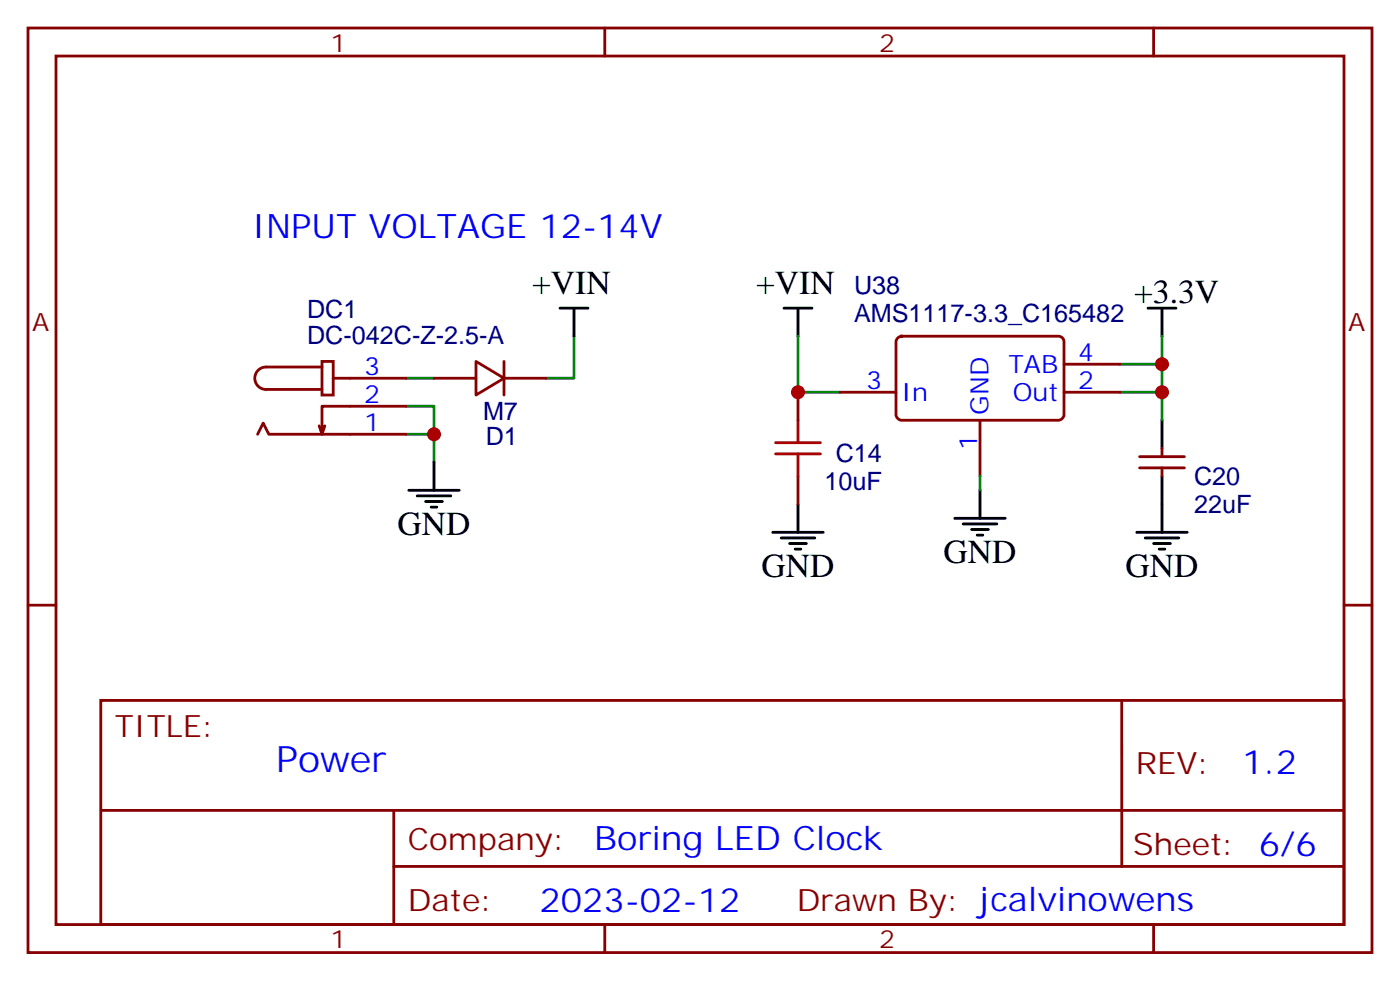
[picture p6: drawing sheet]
<svg xmlns="http://www.w3.org/2000/svg" width="176mm" height="124mm" viewBox="0 0 176 124" stroke-linecap="round" stroke-linejoin="round" font-family="sans-serif">
<g fill="none" stroke="#870000" stroke-width=".35">
<path d="M3.5 3.5h169.4v116.4h-169.4zM7.1 7.1h162.2v109.3h-162.2zM76.2 3.5v3.6M145.3 3.5v3.6M32.5 54.7l.7-1.4 .7 1.4h17.3M40.2 53.6l.4 1.1M40.6 45.5h1.4v4.2h-1.4zM40.6 46.2h-7.1a1.41 1.41 0 0 0-1.4 1.4 1.41 1.41 0 0 0 1.4 1.4h7.1M42 47.6h9.2M51.2 51.2h-10.6v3.5l.3-1.1M54.7 47.6h5.3M60 45.5l3.5 2.1-3.5 2.1z"/>
<path d="M63.5 47.6h5.3M63.5 45.5v4.2M100.5 49.4v3.5M100.5 60v3.5M105.8 49.4h7.1M113.1 42.5l.5-.2h19.7a.71 .71 0 0 1 .8 .7v9.2a.76 .76 0 0 1-.8 .7h-19.7a.76 .76 0 0 1-.7-.7v-9.2zM123.5 52.9v7.1M134.1 49.4h7M134.1 45.9h7M143.6 58.9h5.6M143.6 57.5h5.6M146.4 56.4v1.1"/>
<path d="M146.4 58.9v1.1M3.5 76.2h3.6M169.3 76.2h3.6M12.7 88.2h156.6v28.2h-156.6zM141.3 88.2v20.9M12.7 102h156.5M49.6 109.1h119.6M49.6 102v14.2M76.2 116.4v3.5M145.3 116.4v3.5"/>
</g>
<path d="M51.2 51.2h3.5v3.5M51.2 54.7h3.5v3.5M51.2 47.6h3.5M72.3 42.3v5.3h-3.5M100.5 42.3v7.1h5.3M123.5 60v1.7M146.4 42.3v3.6h-5.3M146.4 45.9v3.5h-5.3M146.4 49.4v3.5" fill="none" stroke="#008700" stroke-width=".35"/>
<g fill="none" stroke="#000" stroke-width=".35">
<path d="M70.6 38.8h3.5M72.3 38.8v3.5M98.8 38.8h3.5M100.5 38.8v3.5M144.6 38.8h3.6M146.4 38.8v3.5M54.7 58.2v3.5M146.4 52.9v3.5M146.4 60v7M51.5 61.7h6.4M52.6 62.4h4.2M53.6 63.1h2.1"/>
<path d="M54.3 63.9h.7M97.4 67h6.3M98.4 67.7h4.3M99.5 68.4h2.1M100.2 69.1h.7M100.5 63.5v3.5M120.3 65.3h6.3M121.4 66h4.2M122.4 66.7h2.1M123.1 67.4h.7M123.5 61.7v3.6M143.2 67h6.4"/>
<path d="M144.3 67.7h4.2M145.3 68.4h2.2M146 69.1h.8"/>
</g>
<path d="M97.7 57.1h5.7M97.7 55.7h5.7M100.5 52.9v2.8M100.5 57.1v2.9" fill="none" stroke="#a10000" stroke-width=".35"/>
<g fill="#c00">
<circle cx="54.7" cy="54.7" r=".88"/>
<circle cx="146.4" cy="45.9" r=".88"/>
<circle cx="100.5" cy="49.4" r=".88"/>
<circle cx="146.4" cy="49.4" r=".88"/>
</g>
<text font-size="4.6" fill="#00f" x="34.8" y="97.2">Power</text>
<g font-size="4.2" fill="#00f">
<text x="31.7" y="30">INPUT VOLTAGE 12-14V</text>
<text x="156.5" y="97.5">1.2</text>
<text x="74.9" y="107">Boring LED Clock</text>
<text x="68" y="114.8">2023-02-12</text>
</g>
<g font-size="4.2">
<text x="67" y="37">+VIN</text>
<text x="95.2" y="37">+VIN</text>
<text x="142.9" y="38.1">+3.3V</text>
<text x="50.1" y="67.4">GND</text>
<text x="118.9" y="70.9">GND</text>
<text x="96" y="72.7">GND</text>
<text x="141.8" y="72.7">GND</text>
</g>
<g font-size="3.9" fill="#800">
<text x="14.5" y="92.8">TITLE:</text>
<text x="143.1" y="97.5">REV:</text>
<text x="51.4" y="107">Company:</text>
<text x="142.7" y="107.6">Sheet: 6/6</text>
<text x="51.4" y="114.7">Date:</text>
<text x="100.4" y="114.7">Drawn By: jcalvinowens</text>
</g>
<g font-size="3.2" fill="#800">
<text x="41.6" y="6.5">1</text>
<text x="110.8" y="6.5">2</text>
<text x="4.1" y="41.6">A</text>
<text x="169.9" y="41.6">A</text>
<text x="41.6" y="119.4">1</text>
<text x="110.8" y="119.4">2</text>
</g>
<g font-size="3.2" fill="#000080">
<text x="38.7" y="40.1">DC1</text>
<text x="107.6" y="40.6">AMS1117-3.3_C165482</text>
<text x="107.6" y="37">U38</text>
<text x="38.7" y="43.3">DC-042C-Z-2.5-A</text>
<text x="60.9" y="52.9">M7</text>
<text x="61.2" y="56.1">D1</text>
<text x="105.3" y="58.2">C14</text>
<text x="103.9" y="61.7">10uF</text>
<text x="150.4" y="64.6">22uF</text>
<text x="150.4" y="61.1">C20</text>
</g>
<g font-size="3.2" fill="#00f">
<text x="45.9" y="47.3">3</text>
<text x="127" y="46.9">TAB</text>
<text x="135.8" y="45.5">4</text>
<text x="45.9" y="50.8">2</text>
<text x="109.1" y="49">3</text>
<text x="113.6" y="50.4">In</text>
<text x="124.5" y="52.2" transform="rotate(-90 124.5 52.2)">GND</text>
<text x="127.6" y="50.4">Out</text>
<text x="135.8" y="49">2</text>
<text x="45.9" y="54.3">1</text>
<text x="123.1" y="56.7" transform="rotate(-90 123.1 56.7)">1</text>
</g>
</svg>
